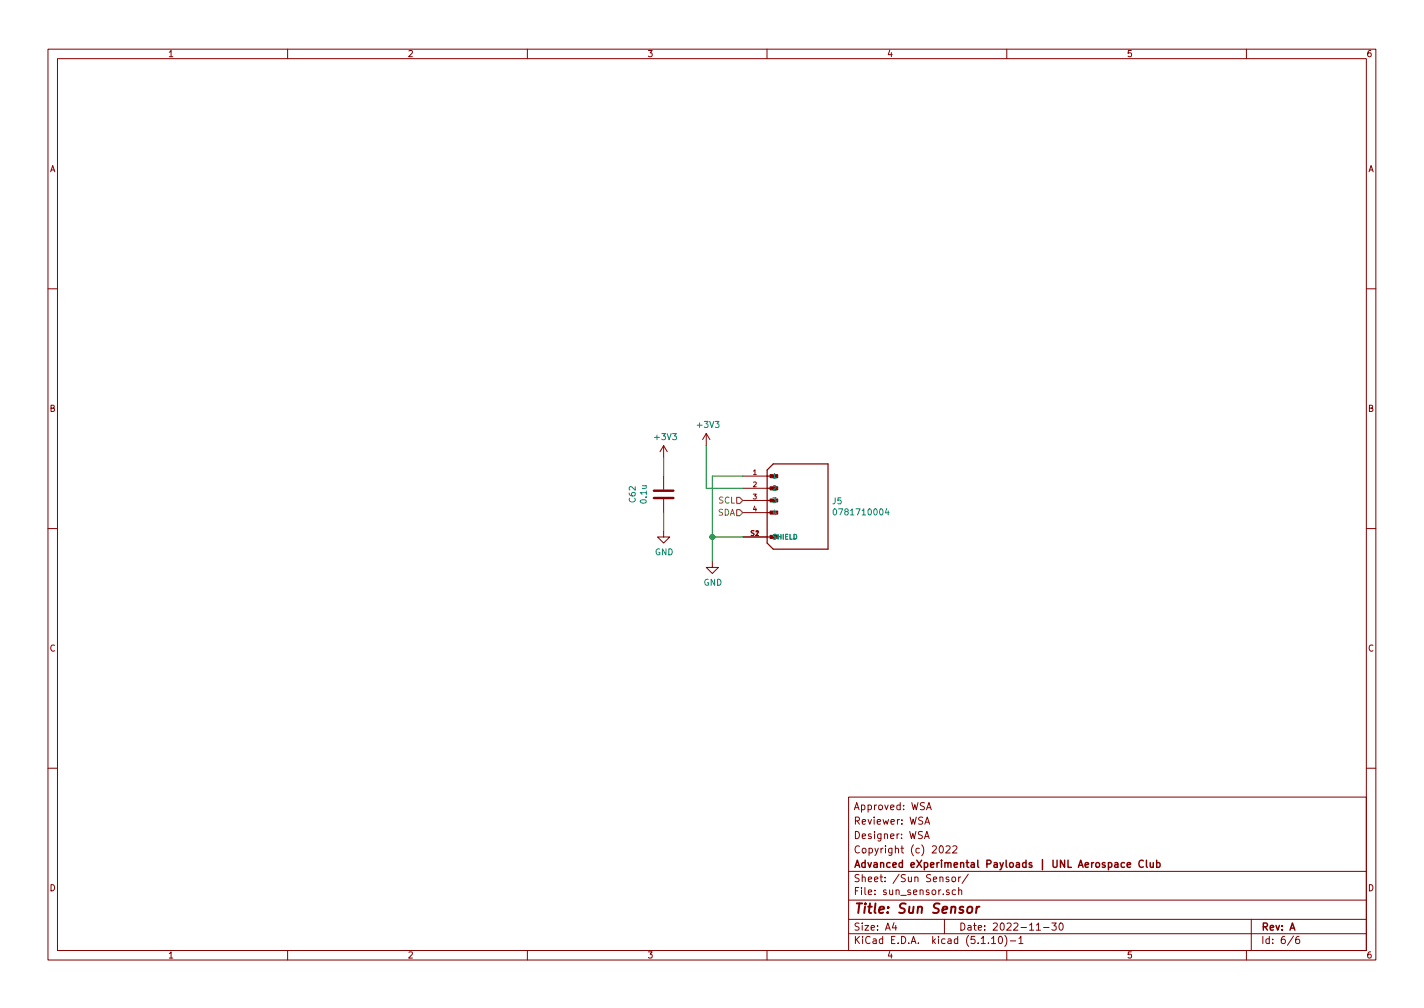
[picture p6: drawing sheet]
<svg xmlns="http://www.w3.org/2000/svg" width="297mm" height="210mm" viewBox="0 0 297 210" stroke-linecap="round" stroke-linejoin="round" font-family="sans-serif">
<g fill="none" stroke="#840000" stroke-width=".21">
<path d="M10 10.3h277v189.9h-277zM12 12.2h273v186.1h-273zM60 10.3v1.9M110 10.3v1.9M160 10.3v1.9M210 10.3v1.9M260 10.3v1.9M10 60.2h2M285 60.2h2M138.4 93v2.5M138.4 99.3v2.8M138.4 93l-.7 1.2"/>
<path d="M138.4 93l.8 1.2M147.3 90.4l-.7 1.3M147.3 90.4v2.6M147.3 90.4l.8 1.3M154.9 99.3h5.1M10 110.3h2M138.4 110.7v1.3h1.3l-1.3 1.3-1.2-1.3h1.2M138.4 104.1v2.8M148.6 117.1v1.3h1.3l-1.3 1.2-1.3-1.2h1.3M154.9 101.8h5.1M154.9 104.4h5.1M154.9 106.9h5.1"/>
<path d="M154.9 112h5.1M285 110.3h2M10 160.2h2M177 166.3h108v32h-108zM192.8 174.9l.5-1.5 .5 1.5M192.9 171.9l.5-1.5 .5 1.5M193 174.5h.7M193.1 171.5h.7M193.3 168.9l.5-1.5 .5 1.5M193.4 168.5h.7M196.1 176.5l.2-.1a.8 .8 0 0 1 .5 .8 .8 .8 0 0 1-.5 .7 1 1 0 0 1-.2-1.4zM197.3 176.6l.6-.2 .3 .5-.9 1h.9"/>
<path d="M198.8 176.6l.5-.2 .3 .5-.9 1h.9M285 160.2h2M60 198.3v1.9M110 198.3v1.9M160 198.3v1.9M177 194.8h108M177 191.8h108M177 187.8h108M177 181.8h108M186.5 192.5l-.4 1h1M186.8 193v1M197 191.8v3"/>
<path d="M197.9 183l-.3-.1-.3 .2 .1 .3 .5 .1v.3h-.6M198 185.7l-.4-.1-.2 .2 .1 .2 .5 .2v.3h-.6M198.6 183.1l.2-.2 .5 .2v.7l-.2 .1-.5-.1zM199.3 185.7l-.4-.1-.3 .3 .1 .6 .2 .1 .4-.1M200 185.7l.2-.1 .4 .1v.9M200 182.9v1M200 185.1v1.5M200.4 182.9l-.4 .3M202 182.3l-1.3 2M206.8 195.8l.5-.5v1.5M206.8 196.8h.9M208.5 195.4l.1-.1a.8 .8 0 0 1 .5 .8 .8 .8 0 0 1-.5 .7 1 1 0 0 1-.1-1.4z"/>
<path d="M209.6 195.1a1.71 1.71 0 0 1 0 2.3M210 198.3v1.9M210.7 196.3h1.2M212.5 195.8l.5-.5v1.5M212.5 196.8h.9M216.2 194h.8M217.7 193.5h1.1M219.4 192.5h.9l-.5 .6 .5 .1v.7l-.3 .1-.6-.1M221.1 192.6l.2-.1a.8 .8 0 0 1 .5 .8 .8 .8 0 0 1-.5 .7 1 1 0 0 1-.2-1.4zM260 198.3v1.9M261 191.8v6.5M269.8 195.2l-1.2 2"/>
<path d="M271 195.3l-.4 .1a.96 .96 0 0 0 0 1.4l.4-.1 .1-.5-.3-.3-.4 .1-.1 .2"/>
</g>
<path d="M201.9 189.3l.3-.2 .6 .2v.8l-.3 .2a.49 .49 0 0 1-.8-.2zM203.8 189.1l-.2 1.3M204.3 189.1l-.4 .1-.2 .3" fill="none" stroke="#840000" stroke-width=".41"/>
<path d="M238.5 179.6a.59 .59 0 0 0-.8 0 .59 .59 0 0 0-.1 .7 .56 .56 0 0 0 .3 .5 .56 .56 0 0 0 .6 0M239.1 179.4v1.3l.2 .2M239.9 179.9l.1 .9 .3 .1 .3-.1M240.6 179.9v1M241.3 179.4v1.5M235.1 180.4l.7-.1v-.3l-.4-.1-.3 .2 .1 .7h.6M241.3 180l.4-.1 .3 .3-.1 .6-.2 .1-.4-.1" fill="none" stroke="#840000" stroke-width=".3"/>
<path d="M136.4 102.4h4.1M136.4 103.9h4.1" fill="none" stroke="#840000" stroke-width=".51"/>
<path d="M160.6 99h1.6v.6h-1.6z" fill="#840000" stroke="#840000" stroke-width=".21"/>
<path d="M160 98l1.3-1.2h11.4v17.7h-11.4l-1.3-1.2zM160 99.3h1.9M160 101.8h1.9M160 104.4h1.9M160 106.9h1.9M160 112h1.9" fill="none" stroke="#840000" stroke-width=".25"/>
<path d="M173.9 106.3l.2-.2a.67 .67 0 0 1 .4 .7 .67 .67 0 0 1-.4 .6l-.3-.5zM185 106.1l-.3 .9h.7M185.3 106.6v.8" fill="none" stroke="#008484" stroke-width=".21"/>
<path d="M138.4 95.5v3.8M147.3 93v8.8h7.6M154.9 99.3h-6.3v17.8M138.4 106.9v3.8M148.6 112h6.3" fill="none" stroke="#008400" stroke-width=".21"/>
<path d="M153.7 106.3h.6l.6 .6-.6 .7h-.6zM153.7 103.8h.6l.6 .6-.6 .6h-.6z" fill="none" stroke="#848400" stroke-width=".25"/>
<circle cx="148.6" cy="112" r=".51" fill="#008400" stroke="#008400" stroke-width=".25"/>
<text font-size="2.8" fill="#840000" x="178" y="190.5">Title: Sun Sensor</text>
<g font-size="2.1" fill="#840000">
<text x="178" y="172">Reviewer: WSA</text>
<text x="178" y="169">Approved: WSA</text>
<text x="178" y="178">Copyright (c) 2022</text>
<text x="178" y="175">Designer: WSA</text>
<text x="178" y="184">Sheet: /Sun Sensor/</text>
<text x="178" y="181">Advanced eXperimental Payloads | UNL Aerospace Club</text>
<text x="178" y="186.7">File: sun_sensor.sch</text>
<text x="178" y="196.9">KiCad E.D.A. kicad (5.1.10)-1</text>
<text x="178" y="194.1">Size: A4</text>
<text x="200" y="194.1">Date: 2022-11-30</text>
<text x="263" y="194.1">Rev: A</text>
<text x="263" y="196.9">Id: 6/6</text>
</g>
<g font-size="1.8" fill="#840000">
<text x="35" y="11.9">1</text>
<text x="85" y="11.9">2</text>
<text x="135" y="11.9">3</text>
<text x="185" y="11.9">4</text>
<text x="235" y="11.9">5</text>
<text x="285" y="11.9">6</text>
<text x="10.4" y="35.9">A</text>
<text x="285.4" y="35.9">A</text>
<text x="10.4" y="85.9">B</text>
<text x="285.4" y="85.9">B</text>
<text x="10.4" y="135.9">C</text>
<text x="285.4" y="135.9">C</text>
<text x="10.4" y="185.9">D</text>
<text x="285.4" y="185.9">D</text>
<text x="35" y="199.9">1</text>
<text x="85" y="199.9">2</text>
<text x="135" y="199.9">3</text>
<text x="185" y="199.9">4</text>
<text x="235" y="199.9">5</text>
<text x="285" y="199.9">6</text>
</g>
<g font-size="1.8" fill="#008484">
<text x="145.6" y="89.2">+3V3</text>
<text x="136.7" y="91.8">+3V3</text>
<text x="132.6" y="104.7" transform="rotate(-90 132.6 104.7)">C62</text>
<text x="134.9" y="104.9" transform="rotate(-90 134.9 104.9)">0.1u</text>
<text x="173.7" y="105.2">J5</text>
<text x="174.7" y="107.5">0781710004</text>
<text x="136.6" y="115.8">GND</text>
<text x="146.8" y="122.2">GND</text>
</g>
<g font-size="1.8" fill="#848400">
<text x="149.7" y="107.6">SDA</text>
<text x="149.9" y="105">SCL</text>
</g>
<g font-size="1.4" fill="#840000">
<text x="157.1" y="99.1">1</text>
<text x="157.1" y="101.6">2</text>
<text x="157.1" y="104.1">3</text>
<text x="157.1" y="106.7">4</text>
<text x="156.6" y="111.8">S1</text>
<text x="157.6" y="111.8">2</text>
</g>
<g font-size="1.4" fill="#008484">
<text x="161" y="99.8">1</text>
<text x="161" y="102.4">2</text>
<text x="161" y="104.9">3</text>
<text x="161" y="107.4">4</text>
<text x="161" y="112.5">SHIELD</text>
</g>
</svg>
